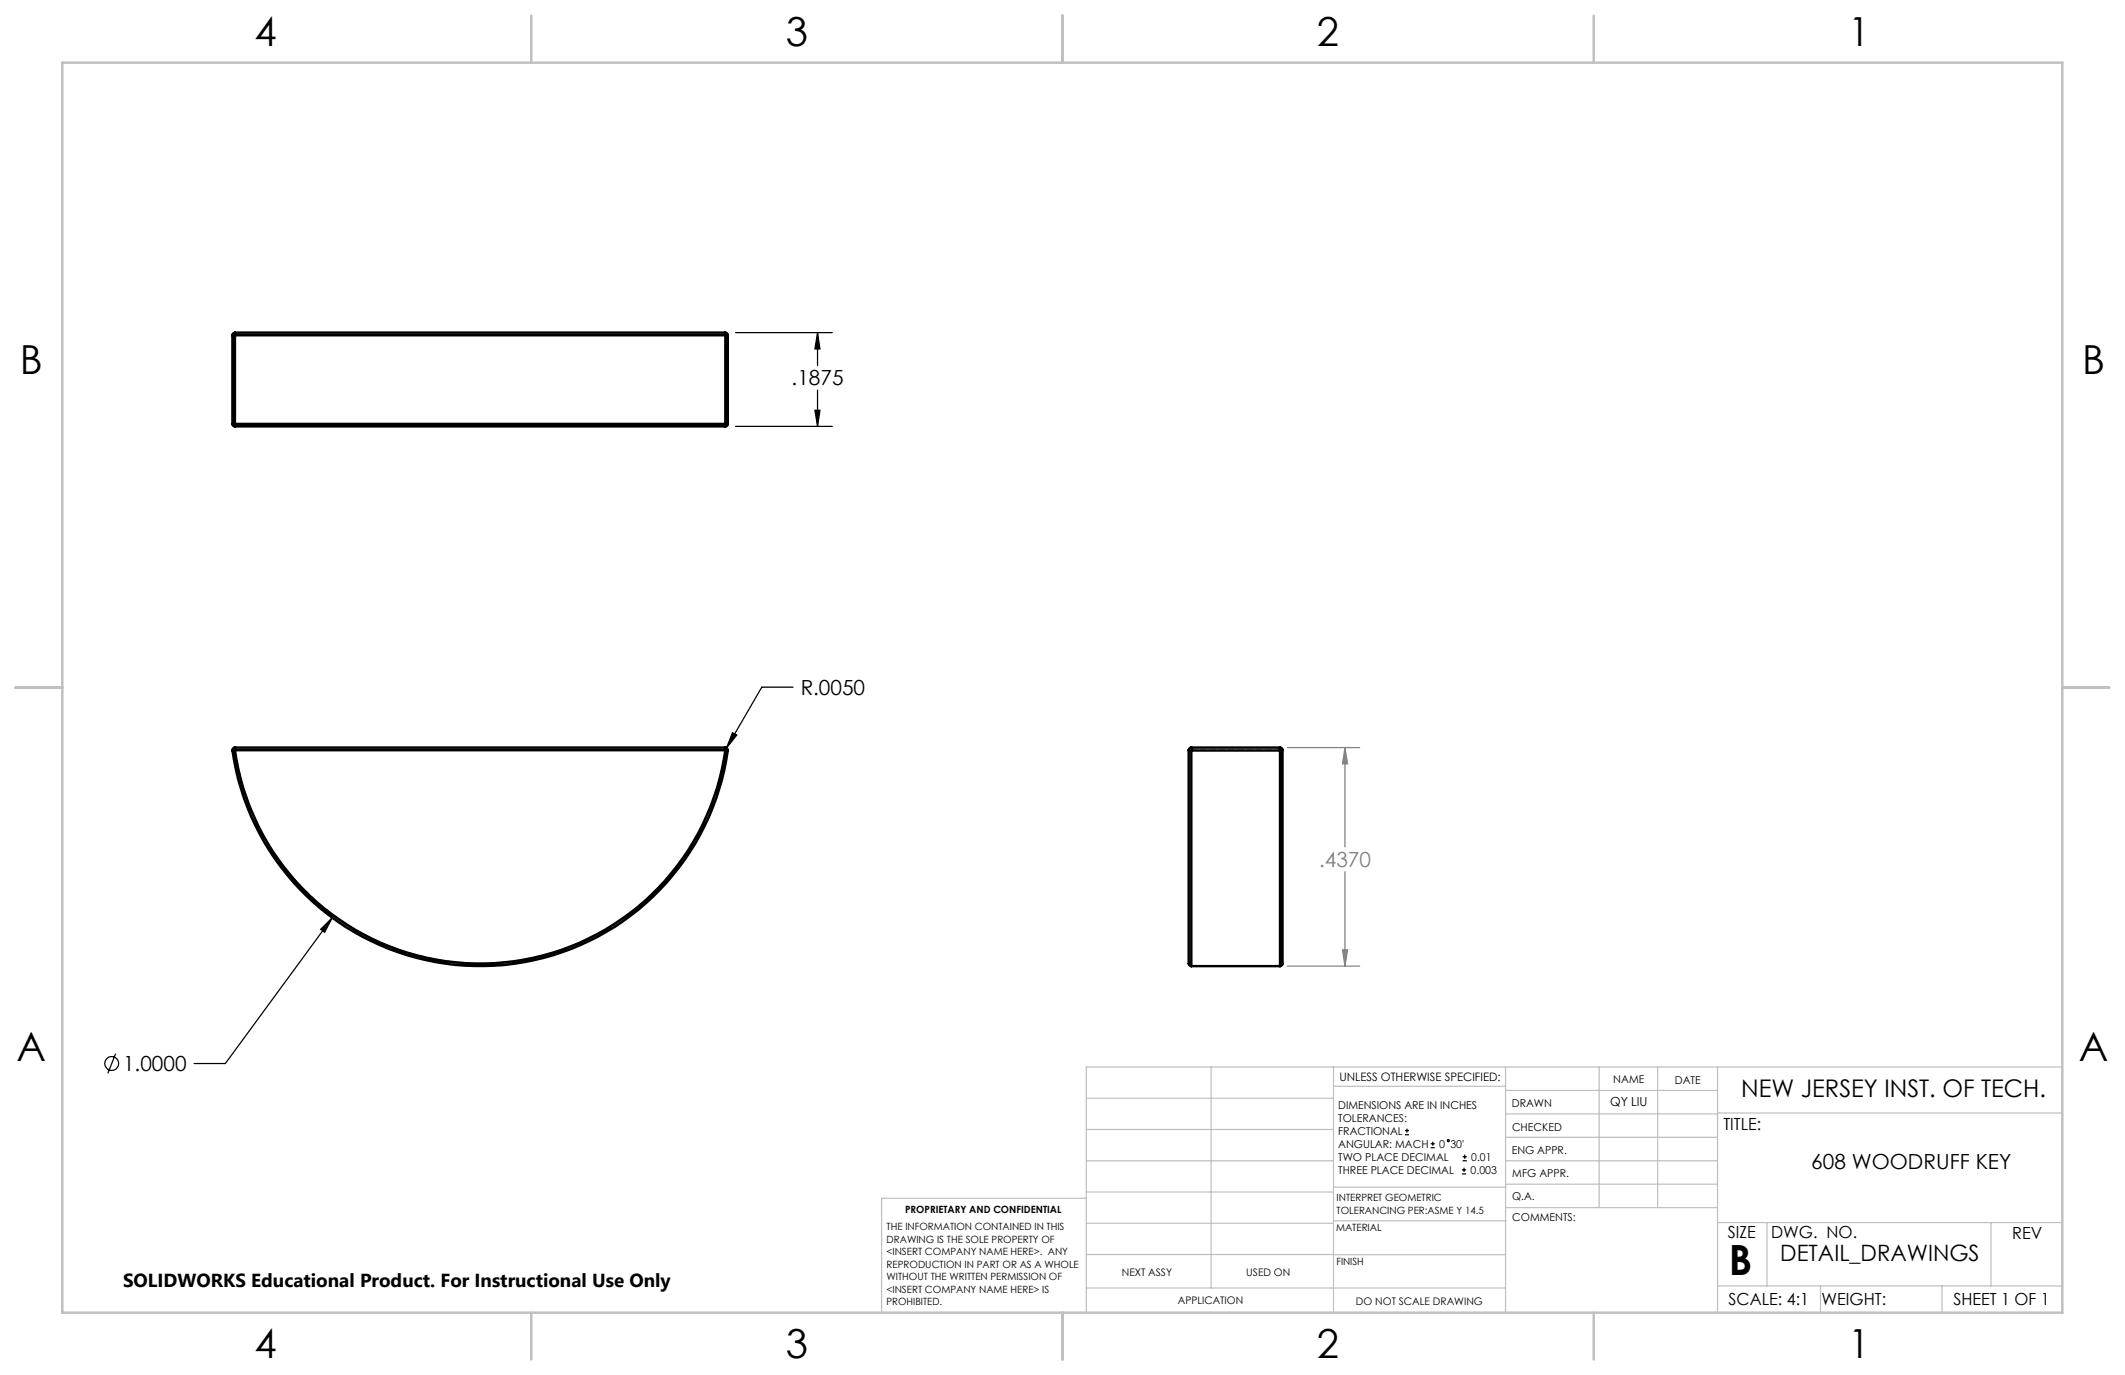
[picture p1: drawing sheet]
<svg xmlns="http://www.w3.org/2000/svg" width="432mm" height="279mm" viewBox="0 0 432 279" stroke-linecap="round" stroke-linejoin="round" font-family="sans-serif">
<g fill="none" stroke="#000" stroke-width=".25">
<path d="M149.5 67.6h19.6M166.1 67.6l.5 3.3h-1zM166.1 67.6v6.7M166.1 79.3v7.3M149.5 86.6h19.6M165.6 83.4h1l-.5 3.2zM161.1 139.6h-6.3l-7.2 12.4M148.8 148.9l.9 .5-2.1 2.6zM65.2 188.8l2.3-2.3-1.5 2.9zM67.5 186.5l-21.7 29.6h-6.4M23.5 214.1l-1.6 4M285.5 230.6h.8"/>
<path d="M285.5 229.7h.8M285.9 229.3v.9M290.7 233.2h.8M290.7 232.4h.8M291.1 232v.8M297.1 238.5h.8M297.1 237.7h.8M297.2 235.9h.9M297.2 235.1h.9M297.5 237.3v.8M297.6 234.6v.9"/>
<circle cx="22.7" cy="216.1" r="1.41"/>
<circle cx="294.3" cy="231.8" r=".22"/>
</g>
<path d="M261.6 151.9h14.7M273.3 151.9v20.2M273.3 151.9l.5 3.3h-1zM273.3 177.1v19.2M261.6 196.3h14.7M272.8 193h1l-.5 3.3z" fill="none" stroke="#808080" stroke-width=".25"/>
<g fill="none" stroke="#c0c0c0" stroke-width=".25">
<path d="M246.1 216.8v44.9M271 216.8v49.9M305.9 216.8v49.9M324.9 216.8v28.6M336.8 216.8v28.6M349 216.8v49.9M419.1 216.8h-198.4v49.9M220.7 235.9h50.3M220.7 229.5h50.3M220.7 223.2h50.3M271 220.7h34.9M305.9 231.1h43.1"/>
<path d="M305.9 226.3h43.1M305.9 221.6h43.1M305.9 235.9h43.1M349 226.2h70.1M220.7 248.6h50.3M220.7 242.2h50.3M220.7 254.9h50.3M220.7 243.5h-41.6v23.2M271 255h34.9M271 248.1h35M271 241.2h35M305.9 240.6h43.1"/>
<path d="M306 245.4h43M349 248.4h70.1M359.1 248.4v12.9M404.6 248.4v12.9M220.7 261.7h85.2M349 261.3h70.1M369.9 261.3v5.4M394.6 261.3v5.4"/>
</g>
<path d="M12.7 12.7h406.4v254h-406.4zM108 3.2v9.5M215.9 3.2v9.5M323.8 3.2v9.5M3.1 139.7h9.6M419.1 139.7h9.5M108 266.7v9.6M215.9 266.7v9.6M323.8 266.7v9.6" fill="none" stroke="#c0c0c0" stroke-width=".5"/>
<path d="M65.2 188.8l.8 .6 1.5-2.9zM148.8 148.9l-1.2 3.1 2.1-2.6zM166.1 67.6l.5 3.3h-1zM165.6 83.4h1l-.5 3.2z" fill="#000"/>
<path d="M273.3 151.9l.5 3.3h-1zM272.8 193h1l-.5 3.3z" fill="#808080"/>
<g fill="none" stroke="#000" stroke-width=".5">
<path d="M47.2 68.1h.5M47.2 68.1v18M47.7 67.6l-.4 .2-.1 .3M47.7 67.6v.5M47.7 67.6h99.7M47.7 68.1h99.7M47.7 68.1v18M147.4 67.6l.4 .2 .1 .3M147.4 67.6v.5M147.4 68.1h.5M147.4 68.1v18M147.9 68.1v18"/>
<path d="M47.2 86.1l.1 .3 .4 .2M47.2 86.1h.5M47.7 86.1v.5M47.7 86.1h99.7M47.7 86.6h99.7M147.4 86.1v.5M147.4 86.1h.5M147.9 86.1l-.1 .3-.4 .2M47.2 152.5a50.8 50.8 0 0 0 50.4 43.8 50.8 50.8 0 0 0 50.3-43.8M47.7 152.4a50.3 50.3 0 0 0 49.9 43.4 50.3 50.3 0 0 0 49.8-43.4M47.7 152.4l-.5 .1M47.7 151.9v.5"/>
<path d="M47.7 151.9a.55 .55 0 0 0-.5 .6M47.7 151.9h99.7M47.7 152.4h99.7M147.4 152.4l.5 .1M147.4 151.9v.5M147.4 151.9a.55 .55 0 0 1 .5 .6M241.5 152.4v43.4l.2 .3 .4 .2M241.5 152.4l.6 .1M242.1 151.9v.6M242.1 151.9l-.4 .1-.2 .4M242.1 152.5v43.8M242.1 151.9h18"/>
<path d="M242.1 152.5h18M260.1 151.9v.6M260.1 151.9a.49 .49 0 0 1 .5 .5M260.1 152.5v43.8M260.6 152.4v43.5l-.2 .3-.3 .1M260.6 152.4l-.5 .1M242.1 196.3h18"/>
</g>
<path d="M47.8 152.4h99.6" fill="none" stroke="#000" stroke-width=".25" stroke-dasharray="1.3 .6" stroke-dashoffset=".3"/>
<path d="M47.3 68.1h.1M147.9 68.1h.1M47.3 152.5l.5-.1M47.8 152.4v-.5M147.4 152.4v-.5M147.4 152.4a50.3 50.3 0 0 1-49.8 43.4 50.3 50.3 0 0 1-49.8-43.4M147.9 152.5l-.5-.1M241.6 152.4l.5 .1M242.1 151.9v.6M260.1 152.5l.5-.1M260.1 152.5v-.6" fill="none" stroke="#000" stroke-width=".25" stroke-dasharray="1.3 .6"/>
<path d="M47.3 68.1l.1-.4 .4-.1M147.9 68.1l-.2-.4-.3-.1M47.8 86.6l-.4-.1-.1-.4M147.4 86.6l.3-.1 .2-.4" fill="none" stroke="#000" stroke-width=".25" stroke-dasharray="1.3 .6" stroke-dashoffset=".4"/>
<path d="M147.9 68.1v18M47.3 86.1v-18M242.1 152.5h18" fill="none" stroke="#000" stroke-width=".25" stroke-dasharray="1.3 .6" stroke-dashoffset=".2"/>
<path d="M47.3 68.1h100.6M147.9 86.1h-100.6" fill="none" stroke="#000" stroke-width=".25" stroke-dasharray="1.3 .6" stroke-dashoffset="-.2"/>
<path d="M260.1 152.5v43.8" fill="none" stroke="#000" stroke-width=".25" stroke-dasharray="1.3 .6" stroke-dashoffset=".6"/>
<text font-size="8.5" x="351.3" y="259">B</text>
<g font-size="8.1">
<text x="51.7" y="9.3">4</text>
<text x="159.7" y="9.3">3</text>
<text x="267.6" y="9.3">2</text>
<text x="375.6" y="9.3">1</text>
<text x="4" y="76">B</text>
<text x="423.1" y="76">B</text>
<text x="3.3" y="215.7">A</text>
<text x="422.4" y="215.7">A</text>
<text x="51.7" y="276">4</text>
<text x="159.7" y="276">3</text>
<text x="267.6" y="276">2</text>
<text x="375.6" y="276">1</text>
</g>
<text font-size="4.9" x="353.8" y="222.9">NEW JERSEY INST. OF TECH.</text>
<text font-size="4.6" x="361.8" y="256.2">DETAIL_DRAWINGS</text>
<g font-size="4.2">
<text x="160.9" y="78.3">.1875</text>
<text x="162.7" y="141.2">R.0050</text>
<text x="25" y="217.7">1.0000</text>
<text x="368.1" y="237.5">608 WOODRUFF KEY</text>
</g>
<text font-size="4.2" fill="#808080" x="268" y="176.2">.4370</text>
<text font-size="3.8" x="25" y="261.6">SOLIDWORKS Educational Product. For Instructional Use Only</text>
<g font-size="3.4">
<text x="350.2" y="229.5">TITLE:</text>
<text x="351.1" y="251.6">SIZE</text>
<text x="359.9" y="251.6">DWG. NO.</text>
<text x="408.9" y="251.7">REV</text>
<text x="351.2" y="265.2">SCALE: 4:1</text>
<text x="370.1" y="265.3">WEIGHT:</text>
<text x="396.9" y="265.2">SHEET 1 OF 1</text>
</g>
<text font-size="2.5" x="327.2" y="224.8">QY LIU</text>
<text font-size="2.4" x="272.2" y="219.7">UNLESS OTHERWISE SPECIFIED:</text>
<g font-size="2.2">
<text x="327.8" y="220.1">NAME</text>
<text x="340.3" y="220.2">DATE</text>
<text x="271.9" y="225.3">DIMENSIONS ARE IN INCHES</text>
<text x="271.9" y="227.9">TOLERANCES:</text>
<text x="307.2" y="224.9">DRAWN</text>
<text x="271.9" y="230.6">FRACTIONAL</text>
<text x="271.9" y="233.2">ANGULAR: MACH</text>
<text x="292.5" y="233.2">0</text>
<text x="294.7" y="233.2">30'</text>
<text x="307.3" y="229.8">CHECKED</text>
<text x="271.9" y="235.9">TWO PLACE DECIMAL</text>
<text x="271.9" y="238.5">THREE PLACE DECIMAL</text>
<text x="298.8" y="238.5">0.003</text>
<text x="299" y="235.9">0.01</text>
<text x="307.2" y="234.5">ENG APPR.</text>
<text x="307.3" y="239.2">MFG APPR.</text>
<text x="307.3" y="243.9">Q.A.</text>
<text x="307.3" y="248.1">COMMENTS:</text>
</g>
<g font-size="2.1">
<text x="227.9" y="259.2">NEXT ASSY</text>
<text x="253.3" y="259.2">USED ON</text>
<text x="239.3" y="265">APPLICATION</text>
<text x="275.5" y="265.1">DO NOT SCALE DRAWING</text>
</g>
<g font-size="2">
<text x="271.6" y="244.1">INTERPRET GEOMETRIC</text>
<text x="180.2" y="250">THE INFORMATION CONTAINED IN THIS</text>
<text x="183.9" y="246.4">PROPRIETARY AND CONFIDENTIAL</text>
<text x="271.5" y="250.2">MATERIAL</text>
<text x="271.6" y="246.6">TOLERANCING PER:ASME Y 14.5</text>
<text x="180.2" y="252.5">DRAWING IS THE SOLE PROPERTY OF</text>
<text x="180.2" y="255.1">&lt;INSERT COMPANY NAME HERE&gt;. ANY</text>
<text x="180.2" y="257.6">REPRODUCTION IN PART OR AS A WHOLE</text>
<text x="271.5" y="257">FINISH</text>
<text x="180.2" y="260.1">WITHOUT THE WRITTEN PERMISSION OF</text>
<text x="180.2" y="262.6">&lt;INSERT COMPANY NAME HERE&gt; IS</text>
<text x="180.2" y="265.2">PROHIBITED.</text>
</g>
</svg>
